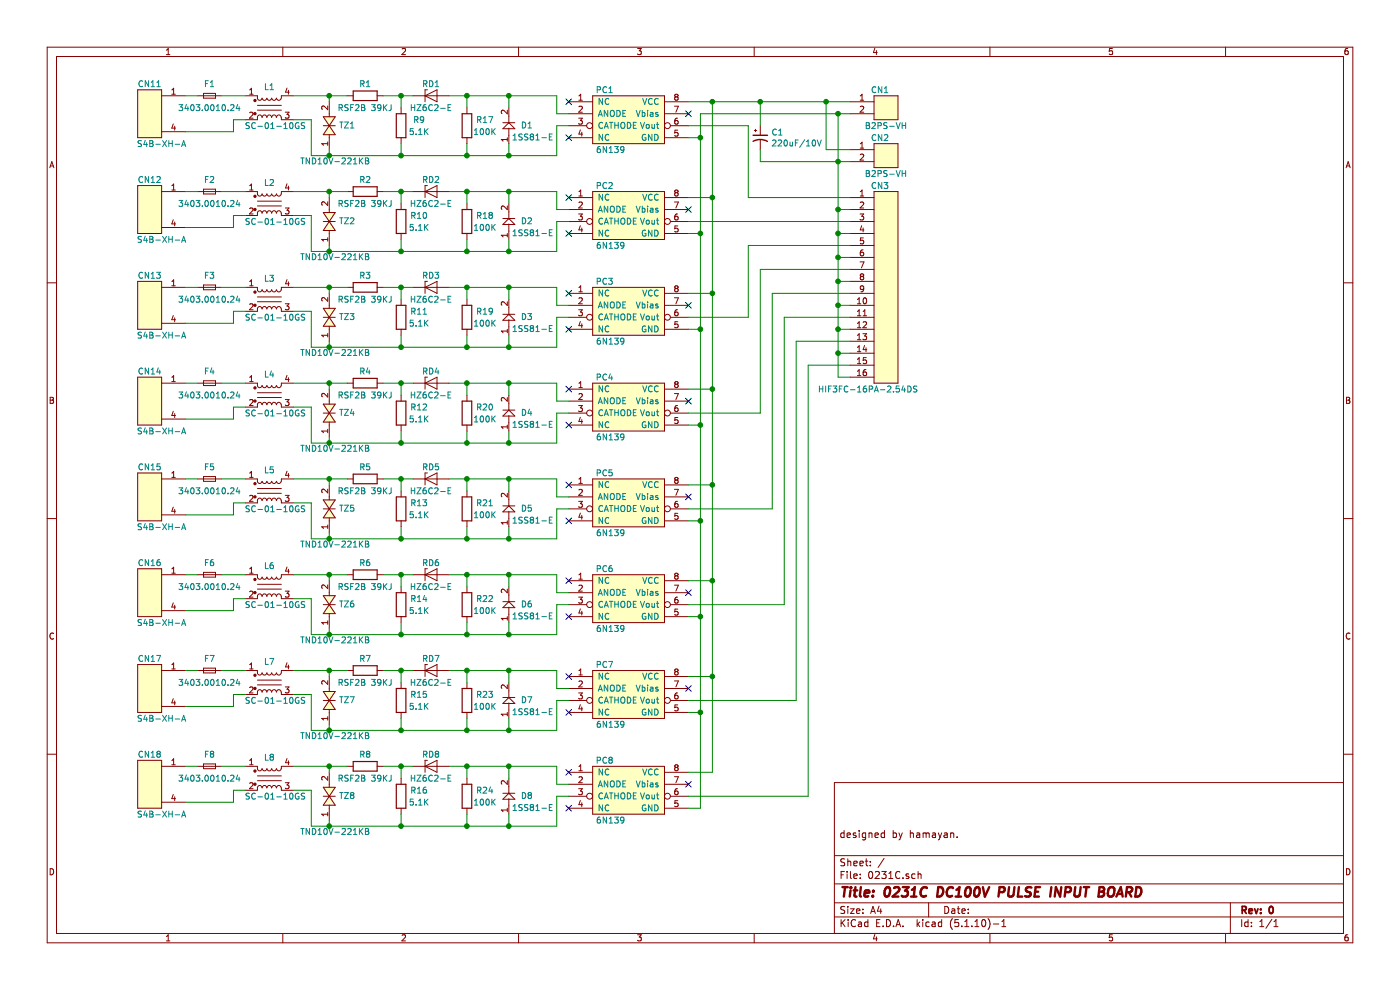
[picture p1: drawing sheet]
EESchema Schematic File Version 4
EELAYER 30 0
EELAYER END
$Descr A4 11693 8268
encoding utf-8
Sheet 1 1
Title "0231C DC100V PULSE INPUT BOARD"
Date ""
Rev "0"
Comp ""
Comment1 "designed by hamayan."
Comment2 ""
Comment3 ""
Comment4 ""
$EndDescr
$Comp
L b4b-xh-a_2kiri:B4B-XH-A_2KIRI CN11
U 1 1
P 1250 950
F 0 "CN11" H 1250 1200 50  0000 C CNN
F 1 "S4B-XH-A" H 1150 700 50  0000 C CNN
F 2 "footprint:cn_S4B-XH-A_KIRI_2-3" H 1250 950 60  0001 C CNN
F 3 "" H 1250 950 60  0001 C CNN
	1    1250 950 
	-1   0    0    -1  
$EndComp
$Comp
L f_fuse_small:Fuse_Small F1
U 1 1
P 1750 800
F 0 "F1" H 1750 900 50  0000 C CNN
F 1 "3403.0010.24" H 1750 700 50  0000 C CNN
F 2 "footprint:f_3403_0010_24" H 1750 800 50  0001 C CNN
F 3 "" H 1750 800 50  0001 C CNN
	1    1750 800 
	1    0    0    -1  
$EndComp
$Comp
L tvs_z2018:Z2018 TZ1
U 1 1
P 2750 1050
F 0 "TZ1" V 2750 900 50  0000 C CNN
F 1 "TND10V-221KB" V 2450 1000 50  0000 C CNN
F 2 "A01myFootPrint:tvs_TND10V-221KB" H 2750 1050 60  0001 C CNN
F 3 "" H 2750 1050 60  0001 C CNN
	1    2750 1050
	0    -1   -1   0   
$EndComp
$Comp
L r_register:R R1
U 1 1
P 3050 800
F 0 "R1" V 2950 800 50  0000 C CNN
F 1 "RSF2B 39KJ" V 3150 800 50  0000 C CNN
F 2 "A01myFootPrint:r_RSF2B" V 2980 800 50  0001 C CNN
F 3 "" H 3050 800 50  0001 C CNN
	1    3050 800 
	0    1    1    0   
$EndComp
$Comp
L r_register:R R9
U 1 1
P 3350 1050
F 0 "R9" H 3500 1100 50  0000 C CNN
F 1 "5.1K" H 3500 1000 50  0000 C CNN
F 2 "A01myFootPrint:R_TH_10R16" V 3280 1050 50  0001 C CNN
F 3 "" H 3350 1050 50  0001 C CNN
	1    3350 1050
	1    0    0    -1  
$EndComp
$Comp
L d_zener:ZMDxx RD1
U 1 1
P 3600 800
F 0 "RD1" H 3600 900 50  0000 C CNN
F 1 "HZ6C2-E" H 3600 700 50  0000 C CNN
F 2 "A01myFootPrint:RD_TH_10R16" H 3600 625 50  0001 C CNN
F 3 "" H 3600 800 50  0001 C CNN
	1    3600 800 
	1    0    0    -1  
$EndComp
$Comp
L r_register:R R17
U 1 1
P 3900 1050
F 0 "R17" H 4050 1100 50  0000 C CNN
F 1 "100K" H 4050 1000 50  0000 C CNN
F 2 "A01myFootPrint:R_TH_10R16" V 3830 1050 50  0001 C CNN
F 3 "" H 3900 1050 50  0001 C CNN
	1    3900 1050
	1    0    0    -1  
$EndComp
$Comp
L d_diode:DIODE D1
U 1 1
P 4250 1050
F 0 "D1" V 4250 900 50  0000 C CNN
F 1 "1SS81-E" V 4150 850 50  0000 C CNN
F 2 "A01myFootPrint:D_TH_10R16" H 4250 1050 60  0001 C CNN
F 3 "" H 4250 1050 60  0001 C CNN
	1    4250 1050
	0    -1   -1   0   
$EndComp
$Comp
L u_SU10V-10010:u_SC-01-10GS L1
U 1 1
P 2250 900
F 0 "L1" H 2250 1075 50  0000 C CNN
F 1 "SC-01-10GS" H 2300 750 50  0000 C CNN
F 2 "A01myFootPrint:l_SC-01-10GS" V 2250 940 50  0001 C CNN
F 3 "" V 2250 940 50  0000 C CNN
	1    2250 900 
	1    0    0    -1  
$EndComp
$Comp
L pc_6n139:pc_6N139 PC1
U 1 1
P 5250 1000
F 0 "PC1" H 5050 1250 50  0000 C CNN
F 1 "6N139" H 5100 750 50  0000 C CNN
F 2 "footprint:ic_DIP-8_W7.62mm" H 5250 1000 60  0001 C CNN
F 3 "" H 5250 1000 60  0001 C CNN
	1    5250 1000
	1    0    0    -1  
$EndComp
NoConn ~ 4750 850 
NoConn ~ 4750 1150
NoConn ~ 5750 950 
$Comp
L cn_hif3fc-16pa-2:HIF3FC-16PA-2.54DSA CN3
U 1 1
P 7400 2400
F 0 "CN3" H 7350 3250 50  0000 C CNN
F 1 "HIF3FC-16PA-2.54DS" H 7250 1550 50  0000 C CNN
F 2 "footprint:cn_HIF3FC-16PA-254DS" H 7400 1150 60  0001 C CNN
F 3 "" H 7400 1150 60  0001 C CNN
	1    7400 2400
	1    0    0    -1  
$EndComp
$Comp
L cn_b2b-xh-a:B2B-XH-A CN1
U 1 1
P 7400 900
F 0 "CN1" H 7350 1050 50  0000 C CNN
F 1 "B2PS-VH" H 7400 750 50  0000 C CNN
F 2 "footprint:cn_B2PS-VH" H 7400 900 60  0001 C CNN
F 3 "" H 7400 900 60  0001 C CNN
	1    7400 900 
	1    0    0    -1  
$EndComp
$Comp
L b4b-xh-a_2kiri:B4B-XH-A_2KIRI CN12
U 1 1
P 1250 1750
F 0 "CN12" H 1250 2000 50  0000 C CNN
F 1 "S4B-XH-A" H 1150 1500 50  0000 C CNN
F 2 "footprint:cn_S4B-XH-A_KIRI_2-3" H 1250 1750 60  0001 C CNN
F 3 "" H 1250 1750 60  0001 C CNN
	1    1250 1750
	-1   0    0    -1  
$EndComp
$Comp
L f_fuse_small:Fuse_Small F2
U 1 1
P 1750 1600
F 0 "F2" H 1750 1700 50  0000 C CNN
F 1 "3403.0010.24" H 1750 1500 50  0000 C CNN
F 2 "footprint:f_3403_0010_24" H 1750 1600 50  0001 C CNN
F 3 "" H 1750 1600 50  0001 C CNN
	1    1750 1600
	1    0    0    -1  
$EndComp
$Comp
L tvs_z2018:Z2018 TZ2
U 1 1
P 2750 1850
F 0 "TZ2" V 2750 1700 50  0000 C CNN
F 1 "TND10V-221KB" V 2450 1800 50  0000 C CNN
F 2 "A01myFootPrint:tvs_TND10V-221KB" H 2750 1850 60  0001 C CNN
F 3 "" H 2750 1850 60  0001 C CNN
	1    2750 1850
	0    -1   -1   0   
$EndComp
$Comp
L r_register:R R2
U 1 1
P 3050 1600
F 0 "R2" V 2950 1600 50  0000 C CNN
F 1 "RSF2B 39KJ" V 3150 1600 50  0000 C CNN
F 2 "A01myFootPrint:r_RSF2B" V 2980 1600 50  0001 C CNN
F 3 "" H 3050 1600 50  0001 C CNN
	1    3050 1600
	0    1    1    0   
$EndComp
$Comp
L r_register:R R10
U 1 1
P 3350 1850
F 0 "R10" H 3500 1900 50  0000 C CNN
F 1 "5.1K" H 3500 1800 50  0000 C CNN
F 2 "A01myFootPrint:R_TH_10R16" V 3280 1850 50  0001 C CNN
F 3 "" H 3350 1850 50  0001 C CNN
	1    3350 1850
	1    0    0    -1  
$EndComp
$Comp
L d_zener:ZMDxx RD2
U 1 1
P 3600 1600
F 0 "RD2" H 3600 1700 50  0000 C CNN
F 1 "HZ6C2-E" H 3600 1500 50  0000 C CNN
F 2 "A01myFootPrint:RD_TH_10R16" H 3600 1425 50  0001 C CNN
F 3 "" H 3600 1600 50  0001 C CNN
	1    3600 1600
	1    0    0    -1  
$EndComp
$Comp
L r_register:R R18
U 1 1
P 3900 1850
F 0 "R18" H 4050 1900 50  0000 C CNN
F 1 "100K" H 4050 1800 50  0000 C CNN
F 2 "A01myFootPrint:R_TH_10R16" V 3830 1850 50  0001 C CNN
F 3 "" H 3900 1850 50  0001 C CNN
	1    3900 1850
	1    0    0    -1  
$EndComp
$Comp
L d_diode:DIODE D2
U 1 1
P 4250 1850
F 0 "D2" V 4250 1700 50  0000 C CNN
F 1 "1SS81-E" V 4150 1650 50  0000 C CNN
F 2 "A01myFootPrint:D_TH_10R16" H 4250 1850 60  0001 C CNN
F 3 "" H 4250 1850 60  0001 C CNN
	1    4250 1850
	0    -1   -1   0   
$EndComp
$Comp
L u_SU10V-10010:u_SC-01-10GS L2
U 1 1
P 2250 1700
F 0 "L2" H 2250 1875 50  0000 C CNN
F 1 "SC-01-10GS" H 2300 1550 50  0000 C CNN
F 2 "A01myFootPrint:l_SC-01-10GS" V 2250 1740 50  0001 C CNN
F 3 "" V 2250 1740 50  0000 C CNN
	1    2250 1700
	1    0    0    -1  
$EndComp
$Comp
L pc_6n139:pc_6N139 PC2
U 1 1
P 5250 1800
F 0 "PC2" H 5050 2050 50  0000 C CNN
F 1 "6N139" H 5100 1550 50  0000 C CNN
F 2 "footprint:ic_DIP-8_W7.62mm" H 5250 1800 60  0001 C CNN
F 3 "" H 5250 1800 60  0001 C CNN
	1    5250 1800
	1    0    0    -1  
$EndComp
NoConn ~ 4750 1650
NoConn ~ 4750 1950
NoConn ~ 5750 1750
$Comp
L b4b-xh-a_2kiri:B4B-XH-A_2KIRI CN13
U 1 1
P 1250 2550
F 0 "CN13" H 1250 2800 50  0000 C CNN
F 1 "S4B-XH-A" H 1150 2300 50  0000 C CNN
F 2 "footprint:cn_S4B-XH-A_KIRI_2-3" H 1250 2550 60  0001 C CNN
F 3 "" H 1250 2550 60  0001 C CNN
	1    1250 2550
	-1   0    0    -1  
$EndComp
$Comp
L f_fuse_small:Fuse_Small F3
U 1 1
P 1750 2400
F 0 "F3" H 1750 2500 50  0000 C CNN
F 1 "3403.0010.24" H 1750 2300 50  0000 C CNN
F 2 "footprint:f_3403_0010_24" H 1750 2400 50  0001 C CNN
F 3 "" H 1750 2400 50  0001 C CNN
	1    1750 2400
	1    0    0    -1  
$EndComp
$Comp
L tvs_z2018:Z2018 TZ3
U 1 1
P 2750 2650
F 0 "TZ3" V 2750 2500 50  0000 C CNN
F 1 "TND10V-221KB" V 2450 2600 50  0000 C CNN
F 2 "A01myFootPrint:tvs_TND10V-221KB" H 2750 2650 60  0001 C CNN
F 3 "" H 2750 2650 60  0001 C CNN
	1    2750 2650
	0    -1   -1   0   
$EndComp
$Comp
L r_register:R R3
U 1 1
P 3050 2400
F 0 "R3" V 2950 2400 50  0000 C CNN
F 1 "RSF2B 39KJ" V 3150 2400 50  0000 C CNN
F 2 "A01myFootPrint:r_RSF2B" V 2980 2400 50  0001 C CNN
F 3 "" H 3050 2400 50  0001 C CNN
	1    3050 2400
	0    1    1    0   
$EndComp
$Comp
L r_register:R R11
U 1 1
P 3350 2650
F 0 "R11" H 3500 2700 50  0000 C CNN
F 1 "5.1K" H 3500 2600 50  0000 C CNN
F 2 "A01myFootPrint:R_TH_10R16" V 3280 2650 50  0001 C CNN
F 3 "" H 3350 2650 50  0001 C CNN
	1    3350 2650
	1    0    0    -1  
$EndComp
$Comp
L d_zener:ZMDxx RD3
U 1 1
P 3600 2400
F 0 "RD3" H 3600 2500 50  0000 C CNN
F 1 "HZ6C2-E" H 3600 2300 50  0000 C CNN
F 2 "A01myFootPrint:RD_TH_10R16" H 3600 2225 50  0001 C CNN
F 3 "" H 3600 2400 50  0001 C CNN
	1    3600 2400
	1    0    0    -1  
$EndComp
$Comp
L r_register:R R19
U 1 1
P 3900 2650
F 0 "R19" H 4050 2700 50  0000 C CNN
F 1 "100K" H 4050 2600 50  0000 C CNN
F 2 "A01myFootPrint:R_TH_10R16" V 3830 2650 50  0001 C CNN
F 3 "" H 3900 2650 50  0001 C CNN
	1    3900 2650
	1    0    0    -1  
$EndComp
$Comp
L d_diode:DIODE D3
U 1 1
P 4250 2650
F 0 "D3" V 4250 2500 50  0000 C CNN
F 1 "1SS81-E" V 4150 2450 50  0000 C CNN
F 2 "A01myFootPrint:D_TH_10R16" H 4250 2650 60  0001 C CNN
F 3 "" H 4250 2650 60  0001 C CNN
	1    4250 2650
	0    -1   -1   0   
$EndComp
$Comp
L u_SU10V-10010:u_SC-01-10GS L3
U 1 1
P 2250 2500
F 0 "L3" H 2250 2675 50  0000 C CNN
F 1 "SC-01-10GS" H 2300 2350 50  0000 C CNN
F 2 "A01myFootPrint:l_SC-01-10GS" V 2250 2540 50  0001 C CNN
F 3 "" V 2250 2540 50  0000 C CNN
	1    2250 2500
	1    0    0    -1  
$EndComp
$Comp
L pc_6n139:pc_6N139 PC3
U 1 1
P 5250 2600
F 0 "PC3" H 5050 2850 50  0000 C CNN
F 1 "6N139" H 5100 2350 50  0000 C CNN
F 2 "footprint:ic_DIP-8_W7.62mm" H 5250 2600 60  0001 C CNN
F 3 "" H 5250 2600 60  0001 C CNN
	1    5250 2600
	1    0    0    -1  
$EndComp
NoConn ~ 4750 2450
NoConn ~ 4750 2750
NoConn ~ 5750 2550
$Comp
L b4b-xh-a_2kiri:B4B-XH-A_2KIRI CN14
U 1 1
P 1250 3350
F 0 "CN14" H 1250 3600 50  0000 C CNN
F 1 "S4B-XH-A" H 1150 3100 50  0000 C CNN
F 2 "footprint:cn_S4B-XH-A_KIRI_2-3" H 1250 3350 60  0001 C CNN
F 3 "" H 1250 3350 60  0001 C CNN
	1    1250 3350
	-1   0    0    -1  
$EndComp
$Comp
L f_fuse_small:Fuse_Small F4
U 1 1
P 1750 3200
F 0 "F4" H 1750 3300 50  0000 C CNN
F 1 "3403.0010.24" H 1750 3100 50  0000 C CNN
F 2 "footprint:f_3403_0010_24" H 1750 3200 50  0001 C CNN
F 3 "" H 1750 3200 50  0001 C CNN
	1    1750 3200
	1    0    0    -1  
$EndComp
$Comp
L tvs_z2018:Z2018 TZ4
U 1 1
P 2750 3450
F 0 "TZ4" V 2750 3300 50  0000 C CNN
F 1 "TND10V-221KB" V 2450 3400 50  0000 C CNN
F 2 "A01myFootPrint:tvs_TND10V-221KB" H 2750 3450 60  0001 C CNN
F 3 "" H 2750 3450 60  0001 C CNN
	1    2750 3450
	0    -1   -1   0   
$EndComp
$Comp
L r_register:R R4
U 1 1
P 3050 3200
F 0 "R4" V 2950 3200 50  0000 C CNN
F 1 "RSF2B 39KJ" V 3150 3200 50  0000 C CNN
F 2 "A01myFootPrint:r_RSF2B" V 2980 3200 50  0001 C CNN
F 3 "" H 3050 3200 50  0001 C CNN
	1    3050 3200
	0    1    1    0   
$EndComp
$Comp
L r_register:R R12
U 1 1
P 3350 3450
F 0 "R12" H 3500 3500 50  0000 C CNN
F 1 "5.1K" H 3500 3400 50  0000 C CNN
F 2 "A01myFootPrint:R_TH_10R16" V 3280 3450 50  0001 C CNN
F 3 "" H 3350 3450 50  0001 C CNN
	1    3350 3450
	1    0    0    -1  
$EndComp
$Comp
L d_zener:ZMDxx RD4
U 1 1
P 3600 3200
F 0 "RD4" H 3600 3300 50  0000 C CNN
F 1 "HZ6C2-E" H 3600 3100 50  0000 C CNN
F 2 "A01myFootPrint:RD_TH_10R16" H 3600 3025 50  0001 C CNN
F 3 "" H 3600 3200 50  0001 C CNN
	1    3600 3200
	1    0    0    -1  
$EndComp
$Comp
L r_register:R R20
U 1 1
P 3900 3450
F 0 "R20" H 4050 3500 50  0000 C CNN
F 1 "100K" H 4050 3400 50  0000 C CNN
F 2 "A01myFootPrint:R_TH_10R16" V 3830 3450 50  0001 C CNN
F 3 "" H 3900 3450 50  0001 C CNN
	1    3900 3450
	1    0    0    -1  
$EndComp
$Comp
L d_diode:DIODE D4
U 1 1
P 4250 3450
F 0 "D4" V 4250 3300 50  0000 C CNN
F 1 "1SS81-E" V 4150 3250 50  0000 C CNN
F 2 "A01myFootPrint:D_TH_10R16" H 4250 3450 60  0001 C CNN
F 3 "" H 4250 3450 60  0001 C CNN
	1    4250 3450
	0    -1   -1   0   
$EndComp
$Comp
L u_SU10V-10010:u_SC-01-10GS L4
U 1 1
P 2250 3300
F 0 "L4" H 2250 3475 50  0000 C CNN
F 1 "SC-01-10GS" H 2300 3150 50  0000 C CNN
F 2 "A01myFootPrint:l_SC-01-10GS" V 2250 3340 50  0001 C CNN
F 3 "" V 2250 3340 50  0000 C CNN
	1    2250 3300
	1    0    0    -1  
$EndComp
$Comp
L pc_6n139:pc_6N139 PC4
U 1 1
P 5250 3400
F 0 "PC4" H 5050 3650 50  0000 C CNN
F 1 "6N139" H 5100 3150 50  0000 C CNN
F 2 "footprint:ic_DIP-8_W7.62mm" H 5250 3400 60  0001 C CNN
F 3 "" H 5250 3400 60  0001 C CNN
	1    5250 3400
	1    0    0    -1  
$EndComp
NoConn ~ 4750 3250
NoConn ~ 4750 3550
NoConn ~ 5750 3350
$Comp
L b4b-xh-a_2kiri:B4B-XH-A_2KIRI CN15
U 1 1
P 1250 4150
F 0 "CN15" H 1250 4400 50  0000 C CNN
F 1 "S4B-XH-A" H 1150 3900 50  0000 C CNN
F 2 "footprint:cn_S4B-XH-A_KIRI_2-3" H 1250 4150 60  0001 C CNN
F 3 "" H 1250 4150 60  0001 C CNN
	1    1250 4150
	-1   0    0    -1  
$EndComp
$Comp
L f_fuse_small:Fuse_Small F5
U 1 1
P 1750 4000
F 0 "F5" H 1750 4100 50  0000 C CNN
F 1 "3403.0010.24" H 1750 3900 50  0000 C CNN
F 2 "footprint:f_3403_0010_24" H 1750 4000 50  0001 C CNN
F 3 "" H 1750 4000 50  0001 C CNN
	1    1750 4000
	1    0    0    -1  
$EndComp
$Comp
L tvs_z2018:Z2018 TZ5
U 1 1
P 2750 4250
F 0 "TZ5" V 2750 4100 50  0000 C CNN
F 1 "TND10V-221KB" V 2450 4200 50  0000 C CNN
F 2 "A01myFootPrint:tvs_TND10V-221KB" H 2750 4250 60  0001 C CNN
F 3 "" H 2750 4250 60  0001 C CNN
	1    2750 4250
	0    -1   -1   0   
$EndComp
$Comp
L r_register:R R5
U 1 1
P 3050 4000
F 0 "R5" V 2950 4000 50  0000 C CNN
F 1 "RSF2B 39KJ" V 3150 4000 50  0000 C CNN
F 2 "A01myFootPrint:r_RSF2B" V 2980 4000 50  0001 C CNN
F 3 "" H 3050 4000 50  0001 C CNN
	1    3050 4000
	0    1    1    0   
$EndComp
$Comp
L r_register:R R13
U 1 1
P 3350 4250
F 0 "R13" H 3500 4300 50  0000 C CNN
F 1 "5.1K" H 3500 4200 50  0000 C CNN
F 2 "A01myFootPrint:R_TH_10R16" V 3280 4250 50  0001 C CNN
F 3 "" H 3350 4250 50  0001 C CNN
	1    3350 4250
	1    0    0    -1  
$EndComp
$Comp
L d_zener:ZMDxx RD5
U 1 1
P 3600 4000
F 0 "RD5" H 3600 4100 50  0000 C CNN
F 1 "HZ6C2-E" H 3600 3900 50  0000 C CNN
F 2 "A01myFootPrint:RD_TH_10R16" H 3600 3825 50  0001 C CNN
F 3 "" H 3600 4000 50  0001 C CNN
	1    3600 4000
	1    0    0    -1  
$EndComp
$Comp
L r_register:R R21
U 1 1
P 3900 4250
F 0 "R21" H 4050 4300 50  0000 C CNN
F 1 "100K" H 4050 4200 50  0000 C CNN
F 2 "A01myFootPrint:R_TH_10R16" V 3830 4250 50  0001 C CNN
F 3 "" H 3900 4250 50  0001 C CNN
	1    3900 4250
	1    0    0    -1  
$EndComp
$Comp
L d_diode:DIODE D5
U 1 1
P 4250 4250
F 0 "D5" V 4250 4100 50  0000 C CNN
F 1 "1SS81-E" V 4150 4050 50  0000 C CNN
F 2 "A01myFootPrint:D_TH_10R16" H 4250 4250 60  0001 C CNN
F 3 "" H 4250 4250 60  0001 C CNN
	1    4250 4250
	0    -1   -1   0   
$EndComp
$Comp
L u_SU10V-10010:u_SC-01-10GS L5
U 1 1
P 2250 4100
F 0 "L5" H 2250 4275 50  0000 C CNN
F 1 "SC-01-10GS" H 2300 3950 50  0000 C CNN
F 2 "A01myFootPrint:l_SC-01-10GS" V 2250 4140 50  0001 C CNN
F 3 "" V 2250 4140 50  0000 C CNN
	1    2250 4100
	1    0    0    -1  
$EndComp
$Comp
L pc_6n139:pc_6N139 PC5
U 1 1
P 5250 4200
F 0 "PC5" H 5050 4450 50  0000 C CNN
F 1 "6N139" H 5100 3950 50  0000 C CNN
F 2 "footprint:ic_DIP-8_W7.62mm" H 5250 4200 60  0001 C CNN
F 3 "" H 5250 4200 60  0001 C CNN
	1    5250 4200
	1    0    0    -1  
$EndComp
NoConn ~ 4750 4050
NoConn ~ 4750 4350
NoConn ~ 5750 4150
$Comp
L b4b-xh-a_2kiri:B4B-XH-A_2KIRI CN16
U 1 1
P 1250 4950
F 0 "CN16" H 1250 5200 50  0000 C CNN
F 1 "S4B-XH-A" H 1150 4700 50  0000 C CNN
F 2 "footprint:cn_S4B-XH-A_KIRI_2-3" H 1250 4950 60  0001 C CNN
F 3 "" H 1250 4950 60  0001 C CNN
	1    1250 4950
	-1   0    0    -1  
$EndComp
$Comp
L f_fuse_small:Fuse_Small F6
U 1 1
P 1750 4800
F 0 "F6" H 1750 4900 50  0000 C CNN
F 1 "3403.0010.24" H 1750 4700 50  0000 C CNN
F 2 "footprint:f_3403_0010_24" H 1750 4800 50  0001 C CNN
F 3 "" H 1750 4800 50  0001 C CNN
	1    1750 4800
	1    0    0    -1  
$EndComp
$Comp
L tvs_z2018:Z2018 TZ6
U 1 1
P 2750 5050
F 0 "TZ6" V 2750 4900 50  0000 C CNN
F 1 "TND10V-221KB" V 2450 5000 50  0000 C CNN
F 2 "A01myFootPrint:tvs_TND10V-221KB" H 2750 5050 60  0001 C CNN
F 3 "" H 2750 5050 60  0001 C CNN
	1    2750 5050
	0    -1   -1   0   
$EndComp
$Comp
L r_register:R R6
U 1 1
P 3050 4800
F 0 "R6" V 2950 4800 50  0000 C CNN
F 1 "RSF2B 39KJ" V 3150 4800 50  0000 C CNN
F 2 "A01myFootPrint:r_RSF2B" V 2980 4800 50  0001 C CNN
F 3 "" H 3050 4800 50  0001 C CNN
	1    3050 4800
	0    1    1    0   
$EndComp
$Comp
L r_register:R R14
U 1 1
P 3350 5050
F 0 "R14" H 3500 5100 50  0000 C CNN
F 1 "5.1K" H 3500 5000 50  0000 C CNN
F 2 "A01myFootPrint:R_TH_10R16" V 3280 5050 50  0001 C CNN
F 3 "" H 3350 5050 50  0001 C CNN
	1    3350 5050
	1    0    0    -1  
$EndComp
$Comp
L d_zener:ZMDxx RD6
U 1 1
P 3600 4800
F 0 "RD6" H 3600 4900 50  0000 C CNN
F 1 "HZ6C2-E" H 3600 4700 50  0000 C CNN
F 2 "A01myFootPrint:RD_TH_10R16" H 3600 4625 50  0001 C CNN
F 3 "" H 3600 4800 50  0001 C CNN
	1    3600 4800
	1    0    0    -1  
$EndComp
$Comp
L r_register:R R22
U 1 1
P 3900 5050
F 0 "R22" H 4050 5100 50  0000 C CNN
F 1 "100K" H 4050 5000 50  0000 C CNN
F 2 "A01myFootPrint:R_TH_10R16" V 3830 5050 50  0001 C CNN
F 3 "" H 3900 5050 50  0001 C CNN
	1    3900 5050
	1    0    0    -1  
$EndComp
$Comp
L d_diode:DIODE D6
U 1 1
P 4250 5050
F 0 "D6" V 4250 4900 50  0000 C CNN
F 1 "1SS81-E" V 4150 4850 50  0000 C CNN
F 2 "A01myFootPrint:D_TH_10R16" H 4250 5050 60  0001 C CNN
F 3 "" H 4250 5050 60  0001 C CNN
	1    4250 5050
	0    -1   -1   0   
$EndComp
$Comp
L u_SU10V-10010:u_SC-01-10GS L6
U 1 1
P 2250 4900
F 0 "L6" H 2250 5075 50  0000 C CNN
F 1 "SC-01-10GS" H 2300 4750 50  0000 C CNN
F 2 "A01myFootPrint:l_SC-01-10GS" V 2250 4940 50  0001 C CNN
F 3 "" V 2250 4940 50  0000 C CNN
	1    2250 4900
	1    0    0    -1  
$EndComp
$Comp
L pc_6n139:pc_6N139 PC6
U 1 1
P 5250 5000
F 0 "PC6" H 5050 5250 50  0000 C CNN
F 1 "6N139" H 5100 4750 50  0000 C CNN
F 2 "footprint:ic_DIP-8_W7.62mm" H 5250 5000 60  0001 C CNN
F 3 "" H 5250 5000 60  0001 C CNN
	1    5250 5000
	1    0    0    -1  
$EndComp
NoConn ~ 4750 4850
NoConn ~ 4750 5150
NoConn ~ 5750 4950
$Comp
L b4b-xh-a_2kiri:B4B-XH-A_2KIRI CN17
U 1 1
P 1250 5750
F 0 "CN17" H 1250 6000 50  0000 C CNN
F 1 "S4B-XH-A" H 1150 5500 50  0000 C CNN
F 2 "footprint:cn_S4B-XH-A_KIRI_2-3" H 1250 5750 60  0001 C CNN
F 3 "" H 1250 5750 60  0001 C CNN
	1    1250 5750
	-1   0    0    -1  
$EndComp
$Comp
L f_fuse_small:Fuse_Small F7
U 1 1
P 1750 5600
F 0 "F7" H 1750 5700 50  0000 C CNN
F 1 "3403.0010.24" H 1750 5500 50  0000 C CNN
F 2 "footprint:f_3403_0010_24" H 1750 5600 50  0001 C CNN
F 3 "" H 1750 5600 50  0001 C CNN
	1    1750 5600
	1    0    0    -1  
$EndComp
$Comp
L tvs_z2018:Z2018 TZ7
U 1 1
P 2750 5850
F 0 "TZ7" V 2750 5700 50  0000 C CNN
F 1 "TND10V-221KB" V 2450 5800 50  0000 C CNN
F 2 "A01myFootPrint:tvs_TND10V-221KB" H 2750 5850 60  0001 C CNN
F 3 "" H 2750 5850 60  0001 C CNN
	1    2750 5850
	0    -1   -1   0   
$EndComp
$Comp
L r_register:R R7
U 1 1
P 3050 5600
F 0 "R7" V 2950 5600 50  0000 C CNN
F 1 "RSF2B 39KJ" V 3150 5600 50  0000 C CNN
F 2 "A01myFootPrint:r_RSF2B" V 2980 5600 50  0001 C CNN
F 3 "" H 3050 5600 50  0001 C CNN
	1    3050 5600
	0    1    1    0   
$EndComp
$Comp
L r_register:R R15
U 1 1
P 3350 5850
F 0 "R15" H 3500 5900 50  0000 C CNN
F 1 "5.1K" H 3500 5800 50  0000 C CNN
F 2 "A01myFootPrint:R_TH_10R16" V 3280 5850 50  0001 C CNN
F 3 "" H 3350 5850 50  0001 C CNN
	1    3350 5850
	1    0    0    -1  
$EndComp
$Comp
L d_zener:ZMDxx RD7
U 1 1
P 3600 5600
F 0 "RD7" H 3600 5700 50  0000 C CNN
F 1 "HZ6C2-E" H 3600 5500 50  0000 C CNN
F 2 "A01myFootPrint:RD_TH_10R16" H 3600 5425 50  0001 C CNN
F 3 "" H 3600 5600 50  0001 C CNN
	1    3600 5600
	1    0    0    -1  
$EndComp
$Comp
L r_register:R R23
U 1 1
P 3900 5850
F 0 "R23" H 4050 5900 50  0000 C CNN
F 1 "100K" H 4050 5800 50  0000 C CNN
F 2 "A01myFootPrint:R_TH_10R16" V 3830 5850 50  0001 C CNN
F 3 "" H 3900 5850 50  0001 C CNN
	1    3900 5850
	1    0    0    -1  
$EndComp
$Comp
L d_diode:DIODE D7
U 1 1
P 4250 5850
F 0 "D7" V 4250 5700 50  0000 C CNN
F 1 "1SS81-E" V 4150 5650 50  0000 C CNN
F 2 "A01myFootPrint:D_TH_10R16" H 4250 5850 60  0001 C CNN
F 3 "" H 4250 5850 60  0001 C CNN
	1    4250 5850
	0    -1   -1   0   
$EndComp
$Comp
L u_SU10V-10010:u_SC-01-10GS L7
U 1 1
P 2250 5700
F 0 "L7" H 2250 5875 50  0000 C CNN
F 1 "SC-01-10GS" H 2300 5550 50  0000 C CNN
F 2 "A01myFootPrint:l_SC-01-10GS" V 2250 5740 50  0001 C CNN
F 3 "" V 2250 5740 50  0000 C CNN
	1    2250 5700
	1    0    0    -1  
$EndComp
$Comp
L pc_6n139:pc_6N139 PC7
U 1 1
P 5250 5800
F 0 "PC7" H 5050 6050 50  0000 C CNN
F 1 "6N139" H 5100 5550 50  0000 C CNN
F 2 "footprint:ic_DIP-8_W7.62mm" H 5250 5800 60  0001 C CNN
F 3 "" H 5250 5800 60  0001 C CNN
	1    5250 5800
	1    0    0    -1  
$EndComp
NoConn ~ 4750 5650
NoConn ~ 4750 5950
NoConn ~ 5750 5750
$Comp
L b4b-xh-a_2kiri:B4B-XH-A_2KIRI CN18
U 1 1
P 1250 6550
F 0 "CN18" H 1250 6800 50  0000 C CNN
F 1 "S4B-XH-A" H 1150 6300 50  0000 C CNN
F 2 "footprint:cn_S4B-XH-A_KIRI_2-3" H 1250 6550 60  0001 C CNN
F 3 "" H 1250 6550 60  0001 C CNN
	1    1250 6550
	-1   0    0    -1  
$EndComp
$Comp
L f_fuse_small:Fuse_Small F8
U 1 1
P 1750 6400
F 0 "F8" H 1750 6500 50  0000 C CNN
F 1 "3403.0010.24" H 1750 6300 50  0000 C CNN
F 2 "footprint:f_3403_0010_24" H 1750 6400 50  0001 C CNN
F 3 "" H 1750 6400 50  0001 C CNN
	1    1750 6400
	1    0    0    -1  
$EndComp
$Comp
L tvs_z2018:Z2018 TZ8
U 1 1
P 2750 6650
F 0 "TZ8" V 2750 6500 50  0000 C CNN
F 1 "TND10V-221KB" V 2450 6600 50  0000 C CNN
F 2 "A01myFootPrint:tvs_TND10V-221KB" H 2750 6650 60  0001 C CNN
F 3 "" H 2750 6650 60  0001 C CNN
	1    2750 6650
	0    -1   -1   0   
$EndComp
$Comp
L r_register:R R8
U 1 1
P 3050 6400
F 0 "R8" V 2950 6400 50  0000 C CNN
F 1 "RSF2B 39KJ" V 3150 6400 50  0000 C CNN
F 2 "A01myFootPrint:r_RSF2B" V 2980 6400 50  0001 C CNN
F 3 "" H 3050 6400 50  0001 C CNN
	1    3050 6400
	0    1    1    0   
$EndComp
$Comp
L r_register:R R16
U 1 1
P 3350 6650
F 0 "R16" H 3500 6700 50  0000 C CNN
F 1 "5.1K" H 3500 6600 50  0000 C CNN
F 2 "A01myFootPrint:R_TH_10R16" V 3280 6650 50  0001 C CNN
F 3 "" H 3350 6650 50  0001 C CNN
	1    3350 6650
	1    0    0    -1  
$EndComp
$Comp
L d_zener:ZMDxx RD8
U 1 1
P 3600 6400
F 0 "RD8" H 3600 6500 50  0000 C CNN
F 1 "HZ6C2-E" H 3600 6300 50  0000 C CNN
F 2 "A01myFootPrint:RD_TH_10R16" H 3600 6225 50  0001 C CNN
F 3 "" H 3600 6400 50  0001 C CNN
	1    3600 6400
	1    0    0    -1  
$EndComp
$Comp
L r_register:R R24
U 1 1
P 3900 6650
F 0 "R24" H 4050 6700 50  0000 C CNN
F 1 "100K" H 4050 6600 50  0000 C CNN
F 2 "A01myFootPrint:R_TH_10R16" V 3830 6650 50  0001 C CNN
F 3 "" H 3900 6650 50  0001 C CNN
	1    3900 6650
	1    0    0    -1  
$EndComp
$Comp
L d_diode:DIODE D8
U 1 1
P 4250 6650
F 0 "D8" V 4250 6500 50  0000 C CNN
F 1 "1SS81-E" V 4150 6450 50  0000 C CNN
F 2 "A01myFootPrint:D_TH_10R16" H 4250 6650 60  0001 C CNN
F 3 "" H 4250 6650 60  0001 C CNN
	1    4250 6650
	0    -1   -1   0   
$EndComp
$Comp
L u_SU10V-10010:u_SC-01-10GS L8
U 1 1
P 2250 6500
F 0 "L8" H 2250 6675 50  0000 C CNN
F 1 "SC-01-10GS" H 2300 6350 50  0000 C CNN
F 2 "A01myFootPrint:l_SC-01-10GS" V 2250 6540 50  0001 C CNN
F 3 "" V 2250 6540 50  0000 C CNN
	1    2250 6500
	1    0    0    -1  
$EndComp
$Comp
L pc_6n139:pc_6N139 PC8
U 1 1
P 5250 6600
F 0 "PC8" H 5050 6850 50  0000 C CNN
F 1 "6N139" H 5100 6350 50  0000 C CNN
F 2 "footprint:ic_DIP-8_W7.62mm" H 5250 6600 60  0001 C CNN
F 3 "" H 5250 6600 60  0001 C CNN
	1    5250 6600
	1    0    0    -1  
$EndComp
NoConn ~ 4750 6450
NoConn ~ 4750 6750
NoConn ~ 5750 6550
Wire Wire Line
	1650 800  1550 800 
Wire Wire Line
	1550 1100 1950 1100
Wire Wire Line
	2050 800  1850 800 
Wire Wire Line
	2050 1000 1950 1000
Wire Wire Line
	1950 1000 1950 1100
Wire Wire Line
	2750 850  2750 800 
Wire Wire Line
	2450 800  2750 800 
Wire Wire Line
	2450 1000 2600 1000
Wire Wire Line
	2600 1000 2600 1300
Wire Wire Line
	2600 1300 2750 1300
Wire Wire Line
	2750 1300 2750 1250
Connection ~ 2750 800 
Wire Wire Line
	3350 900  3350 800 
Wire Wire Line
	3200 800  3350 800 
Connection ~ 3350 800 
Wire Wire Line
	3350 1300 3350 1200
Connection ~ 2750 1300
Wire Wire Line
	3900 900  3900 800 
Wire Wire Line
	3750 800  3900 800 
Wire Wire Line
	4250 800  4250 900 
Connection ~ 3900 800 
Wire Wire Line
	3900 1300 3900 1200
Connection ~ 3350 1300
Wire Wire Line
	4250 1300 4250 1200
Connection ~ 3900 1300
Wire Wire Line
	4750 950  4650 950 
Wire Wire Line
	4650 950  4650 800 
Connection ~ 4250 800 
Wire Wire Line
	4750 1050 4650 1050
Wire Wire Line
	4650 1050 4650 1300
Connection ~ 4250 1300
Wire Wire Line
	1650 1600 1550 1600
Wire Wire Line
	1550 1900 1950 1900
Wire Wire Line
	2050 1600 1850 1600
Wire Wire Line
	2050 1800 1950 1800
Wire Wire Line
	1950 1800 1950 1900
Wire Wire Line
	2750 1650 2750 1600
Wire Wire Line
	2450 1600 2750 1600
Wire Wire Line
	2450 1800 2600 1800
Wire Wire Line
	2600 1800 2600 2100
Wire Wire Line
	2600 2100 2750 2100
Wire Wire Line
	2750 2100 2750 2050
Connection ~ 2750 1600
Wire Wire Line
	3350 1700 3350 1600
Wire Wire Line
	3200 1600 3350 1600
Connection ~ 3350 1600
Wire Wire Line
	3350 2100 3350 2000
Connection ~ 2750 2100
Wire Wire Line
	3900 1700 3900 1600
Wire Wire Line
	3750 1600 3900 1600
Wire Wire Line
	4250 1600 4250 1700
Connection ~ 3900 1600
Wire Wire Line
	3900 2100 3900 2000
Connection ~ 3350 2100
Wire Wire Line
	4250 2100 4250 2000
Connection ~ 3900 2100
Wire Wire Line
	4750 1750 4650 1750
Wire Wire Line
	4650 1750 4650 1600
Connection ~ 4250 1600
Wire Wire Line
	4750 1850 4650 1850
Wire Wire Line
	4650 1850 4650 2100
Connection ~ 4250 2100
Wire Wire Line
	1650 2400 1550 2400
Wire Wire Line
	1550 2700 1950 2700
Wire Wire Line
	2050 2400 1850 2400
Wire Wire Line
	2050 2600 1950 2600
Wire Wire Line
	1950 2600 1950 2700
Wire Wire Line
	2750 2450 2750 2400
Wire Wire Line
	2450 2400 2750 2400
Wire Wire Line
	2450 2600 2600 2600
Wire Wire Line
	2600 2600 2600 2900
Wire Wire Line
	2600 2900 2750 2900
Wire Wire Line
	2750 2900 2750 2850
Connection ~ 2750 2400
Wire Wire Line
	3350 2500 3350 2400
Wire Wire Line
	3200 2400 3350 2400
Connection ~ 3350 2400
Wire Wire Line
	3350 2900 3350 2800
Connection ~ 2750 2900
Wire Wire Line
	3900 2500 3900 2400
Wire Wire Line
	3750 2400 3900 2400
Wire Wire Line
	4250 2400 4250 2500
Connection ~ 3900 2400
Wire Wire Line
	3900 2900 3900 2800
Connection ~ 3350 2900
Wire Wire Line
	4250 2900 4250 2800
Connection ~ 3900 2900
Wire Wire Line
	4750 2550 4650 2550
Wire Wire Line
	4650 2550 4650 2400
Connection ~ 4250 2400
Wire Wire Line
	4750 2650 4650 2650
Wire Wire Line
	4650 2650 4650 2900
Connection ~ 4250 2900
Wire Wire Line
	1650 3200 1550 3200
Wire Wire Line
	1550 3500 1950 3500
Wire Wire Line
	2050 3200 1850 3200
Wire Wire Line
	2050 3400 1950 3400
Wire Wire Line
	1950 3400 1950 3500
Wire Wire Line
	2750 3250 2750 3200
Wire Wire Line
	2450 3200 2750 3200
Wire Wire Line
	2450 3400 2600 3400
Wire Wire Line
	2600 3400 2600 3700
Wire Wire Line
	2600 3700 2750 3700
Wire Wire Line
	2750 3700 2750 3650
Connection ~ 2750 3200
Wire Wire Line
	3350 3300 3350 3200
Wire Wire Line
	3200 3200 3350 3200
Connection ~ 3350 3200
Wire Wire Line
	3350 3700 3350 3600
Connection ~ 2750 3700
Wire Wire Line
	3900 3300 3900 3200
Wire Wire Line
	3750 3200 3900 3200
Wire Wire Line
	4250 3200 4250 3300
Connection ~ 3900 3200
Wire Wire Line
	3900 3700 3900 3600
Connection ~ 3350 3700
Wire Wire Line
	4250 3700 4250 3600
Connection ~ 3900 3700
Wire Wire Line
	4750 3350 4650 3350
Wire Wire Line
	4650 3350 4650 3200
Connection ~ 4250 3200
Wire Wire Line
	4750 3450 4650 3450
Wire Wire Line
	4650 3450 4650 3700
Connection ~ 4250 3700
Wire Wire Line
	1650 4000 1550 4000
Wire Wire Line
	1550 4300 1950 4300
Wire Wire Line
	2050 4000 1850 4000
Wire Wire Line
	2050 4200 1950 4200
Wire Wire Line
	1950 4200 1950 4300
Wire Wire Line
	2750 4050 2750 4000
Wire Wire Line
	2450 4000 2750 4000
Wire Wire Line
	2450 4200 2600 4200
Wire Wire Line
	2600 4200 2600 4500
Wire Wire Line
	2600 4500 2750 4500
Wire Wire Line
	2750 4500 2750 4450
Connection ~ 2750 4000
Wire Wire Line
	3350 4100 3350 4000
Wire Wire Line
	3200 4000 3350 4000
Connection ~ 3350 4000
Wire Wire Line
	3350 4500 3350 4400
Connection ~ 2750 4500
Wire Wire Line
	3900 4100 3900 4000
Wire Wire Line
	3750 4000 3900 4000
Wire Wire Line
	4250 4000 4250 4100
Connection ~ 3900 4000
Wire Wire Line
	3900 4500 3900 4400
Connection ~ 3350 4500
Wire Wire Line
	4250 4500 4250 4400
Connection ~ 3900 4500
Wire Wire Line
	4750 4150 4650 4150
Wire Wire Line
	4650 4150 4650 4000
Connection ~ 4250 4000
Wire Wire Line
	4750 4250 4650 4250
Wire Wire Line
	4650 4250 4650 4500
Connection ~ 4250 4500
Wire Wire Line
	1650 4800 1550 4800
Wire Wire Line
	1550 5100 1950 5100
Wire Wire Line
	2050 4800 1850 4800
Wire Wire Line
	2050 5000 1950 5000
Wire Wire Line
	1950 5000 1950 5100
Wire Wire Line
	2750 4850 2750 4800
Wire Wire Line
	2450 4800 2750 4800
Wire Wire Line
	2450 5000 2600 5000
Wire Wire Line
	2600 5000 2600 5300
Wire Wire Line
	2600 5300 2750 5300
Wire Wire Line
	2750 5300 2750 5250
Connection ~ 2750 4800
Wire Wire Line
	3350 4900 3350 4800
Wire Wire Line
	3200 4800 3350 4800
Connection ~ 3350 4800
Wire Wire Line
	3350 5300 3350 5200
Connection ~ 2750 5300
Wire Wire Line
	3900 4900 3900 4800
Wire Wire Line
	3750 4800 3900 4800
Wire Wire Line
	4250 4800 4250 4900
Connection ~ 3900 4800
Wire Wire Line
	3900 5300 3900 5200
Connection ~ 3350 5300
Wire Wire Line
	4250 5300 4250 5200
Connection ~ 3900 5300
Wire Wire Line
	4750 4950 4650 4950
Wire Wire Line
	4650 4950 4650 4800
Connection ~ 4250 4800
Wire Wire Line
	4750 5050 4650 5050
Wire Wire Line
	4650 5050 4650 5300
Connection ~ 4250 5300
Wire Wire Line
	1650 5600 1550 5600
Wire Wire Line
	1550 5900 1950 5900
Wire Wire Line
	2050 5600 1850 5600
Wire Wire Line
	2050 5800 1950 5800
Wire Wire Line
	1950 5800 1950 5900
Wire Wire Line
	2750 5650 2750 5600
Wire Wire Line
	2450 5600 2750 5600
Wire Wire Line
	2450 5800 2600 5800
Wire Wire Line
	2600 5800 2600 6100
Wire Wire Line
	2600 6100 2750 6100
Wire Wire Line
	2750 6100 2750 6050
Connection ~ 2750 5600
Wire Wire Line
	3350 5700 3350 5600
Wire Wire Line
	3200 5600 3350 5600
Connection ~ 3350 5600
Wire Wire Line
	3350 6100 3350 6000
Connection ~ 2750 6100
Wire Wire Line
	3900 5700 3900 5600
Wire Wire Line
	3750 5600 3900 5600
Wire Wire Line
	4250 5600 4250 5700
Connection ~ 3900 5600
Wire Wire Line
	3900 6100 3900 6000
Connection ~ 3350 6100
Wire Wire Line
	4250 6100 4250 6000
Connection ~ 3900 6100
Wire Wire Line
	4750 5750 4650 5750
Wire Wire Line
	4650 5750 4650 5600
Connection ~ 4250 5600
Wire Wire Line
	4750 5850 4650 5850
Wire Wire Line
	4650 5850 4650 6100
Connection ~ 4250 6100
Wire Wire Line
	1650 6400 1550 6400
Wire Wire Line
	1550 6700 1950 6700
Wire Wire Line
	2050 6400 1850 6400
Wire Wire Line
	2050 6600 1950 6600
Wire Wire Line
	1950 6600 1950 6700
Wire Wire Line
	2750 6450 2750 6400
Wire Wire Line
	2450 6400 2750 6400
Wire Wire Line
	2450 6600 2600 6600
Wire Wire Line
	2600 6600 2600 6900
Wire Wire Line
	2600 6900 2750 6900
Wire Wire Line
	2750 6900 2750 6850
Connection ~ 2750 6400
Wire Wire Line
	3350 6500 3350 6400
Wire Wire Line
	3200 6400 3350 6400
Connection ~ 3350 6400
Wire Wire Line
	3350 6900 3350 6800
Connection ~ 2750 6900
Wire Wire Line
	3900 6500 3900 6400
Wire Wire Line
	3750 6400 3900 6400
Wire Wire Line
	4250 6400 4250 6500
Connection ~ 3900 6400
Wire Wire Line
	3900 6900 3900 6800
Connection ~ 3350 6900
Wire Wire Line
	4250 6900 4250 6800
Connection ~ 3900 6900
Wire Wire Line
	4750 6550 4650 6550
Wire Wire Line
	4650 6550 4650 6400
Connection ~ 4250 6400
Wire Wire Line
	4750 6650 4650 6650
Wire Wire Line
	4650 6650 4650 6900
Connection ~ 4250 6900
Wire Wire Line
	5750 1150 5850 1150
Wire Wire Line
	5850 950  5850 1150
Wire Wire Line
	5850 1950 5750 1950
Wire Wire Line
	5850 2750 5750 2750
Connection ~ 5850 1950
Wire Wire Line
	5850 3550 5750 3550
Connection ~ 5850 2750
Wire Wire Line
	5850 4350 5750 4350
Connection ~ 5850 3550
Wire Wire Line
	5850 5150 5750 5150
Connection ~ 5850 4350
Wire Wire Line
	5850 5950 5750 5950
Connection ~ 5850 5150
Wire Wire Line
	5850 6750 5750 6750
Connection ~ 5850 5950
Wire Wire Line
	5750 850  5950 850 
Wire Wire Line
	5950 850  5950 1650
Wire Wire Line
	5950 1650 5750 1650
Wire Wire Line
	5950 2450 5750 2450
Connection ~ 5950 1650
Wire Wire Line
	5950 3250 5750 3250
Connection ~ 5950 2450
Wire Wire Line
	5950 4050 5750 4050
Connection ~ 5950 3250
Wire Wire Line
	5950 4850 5750 4850
Connection ~ 5950 4050
Wire Wire Line
	5950 5650 5750 5650
Connection ~ 5950 4850
Wire Wire Line
	5950 6450 5750 6450
Connection ~ 5950 5650
Wire Wire Line
	5750 1050 6250 1050
Wire Wire Line
	6250 1050 6250 1650
Wire Wire Line
	6250 1650 7100 1650
Wire Wire Line
	5750 2650 6250 2650
Wire Wire Line
	6250 2650 6250 2050
Wire Wire Line
	6250 2050 7100 2050
Wire Wire Line
	5750 3450 6350 3450
Wire Wire Line
	6350 3450 6350 2250
Wire Wire Line
	6350 2250 7100 2250
Wire Wire Line
	5750 4250 6450 4250
Wire Wire Line
	6450 4250 6450 2450
Wire Wire Line
	6450 2450 7100 2450
Wire Wire Line
	5750 5050 6550 5050
Wire Wire Line
	6550 5050 6550 2650
Wire Wire Line
	6550 2650 7100 2650
Wire Wire Line
	5750 5850 6650 5850
Wire Wire Line
	6650 5850 6650 2850
Wire Wire Line
	6650 2850 7100 2850
Wire Wire Line
	5750 6650 6750 6650
Wire Wire Line
	6750 6650 6750 3050
Wire Wire Line
	6750 3050 7100 3050
$Comp
L cn_b2b-xh-a:B2B-XH-A CN2
U 1 1
P 7400 1300
F 0 "CN2" H 7350 1450 50  0000 C CNN
F 1 "B2PS-VH" H 7400 1150 50  0000 C CNN
F 2 "footprint:cn_B2PS-VH" H 7400 1300 60  0001 C CNN
F 3 "" H 7400 1300 60  0001 C CNN
	1    7400 1300
	1    0    0    -1  
$EndComp
Wire Wire Line
	7000 950  7000 1350
Wire Wire Line
	5850 950  7000 950 
Connection ~ 5950 850 
Connection ~ 5850 1150
Connection ~ 7000 950 
Wire Wire Line
	7100 3150 7000 3150
Wire Wire Line
	7100 2950 7000 2950
Connection ~ 7000 2950
Wire Wire Line
	7100 2750 7000 2750
Connection ~ 7000 2750
Wire Wire Line
	7100 2550 7000 2550
Connection ~ 7000 2550
Wire Wire Line
	7100 2350 7000 2350
Connection ~ 7000 2350
Wire Wire Line
	7100 2150 7000 2150
Connection ~ 7000 2150
Wire Wire Line
	7100 1950 7000 1950
Connection ~ 7000 1950
Wire Wire Line
	7100 1750 7000 1750
Connection ~ 7000 1750
Wire Wire Line
	2750 800  2900 800 
Wire Wire Line
	3350 800  3450 800 
Wire Wire Line
	2750 1300 3350 1300
Wire Wire Line
	3900 800  4250 800 
Wire Wire Line
	3350 1300 3900 1300
Wire Wire Line
	3900 1300 4250 1300
Wire Wire Line
	4250 800  4650 800 
Wire Wire Line
	4250 1300 4650 1300
Wire Wire Line
	2750 1600 2900 1600
Wire Wire Line
	3350 1600 3450 1600
Wire Wire Line
	2750 2100 3350 2100
Wire Wire Line
	3900 1600 4250 1600
Wire Wire Line
	3350 2100 3900 2100
Wire Wire Line
	3900 2100 4250 2100
Wire Wire Line
	4250 1600 4650 1600
Wire Wire Line
	4250 2100 4650 2100
Wire Wire Line
	2750 2400 2900 2400
Wire Wire Line
	3350 2400 3450 2400
Wire Wire Line
	2750 2900 3350 2900
Wire Wire Line
	3900 2400 4250 2400
Wire Wire Line
	3350 2900 3900 2900
Wire Wire Line
	3900 2900 4250 2900
Wire Wire Line
	4250 2400 4650 2400
Wire Wire Line
	4250 2900 4650 2900
Wire Wire Line
	2750 3200 2900 3200
Wire Wire Line
	3350 3200 3450 3200
Wire Wire Line
	2750 3700 3350 3700
Wire Wire Line
	3900 3200 4250 3200
Wire Wire Line
	3350 3700 3900 3700
Wire Wire Line
	3900 3700 4250 3700
Wire Wire Line
	4250 3200 4650 3200
Wire Wire Line
	4250 3700 4650 3700
Wire Wire Line
	2750 4000 2900 4000
Wire Wire Line
	3350 4000 3450 4000
Wire Wire Line
	2750 4500 3350 4500
Wire Wire Line
	3900 4000 4250 4000
Wire Wire Line
	3350 4500 3900 4500
Wire Wire Line
	3900 4500 4250 4500
Wire Wire Line
	4250 4000 4650 4000
Wire Wire Line
	4250 4500 4650 4500
Wire Wire Line
	2750 4800 2900 4800
Wire Wire Line
	3350 4800 3450 4800
Wire Wire Line
	2750 5300 3350 5300
Wire Wire Line
	3900 4800 4250 4800
Wire Wire Line
	3350 5300 3900 5300
Wire Wire Line
	3900 5300 4250 5300
Wire Wire Line
	4250 4800 4650 4800
Wire Wire Line
	4250 5300 4650 5300
Wire Wire Line
	2750 5600 2900 5600
Wire Wire Line
	3350 5600 3450 5600
Wire Wire Line
	2750 6100 3350 6100
Wire Wire Line
	3900 5600 4250 5600
Wire Wire Line
	3350 6100 3900 6100
Wire Wire Line
	3900 6100 4250 6100
Wire Wire Line
	4250 5600 4650 5600
Wire Wire Line
	4250 6100 4650 6100
Wire Wire Line
	2750 6400 2900 6400
Wire Wire Line
	3350 6400 3450 6400
Wire Wire Line
	2750 6900 3350 6900
Wire Wire Line
	3900 6400 4250 6400
Wire Wire Line
	3350 6900 3900 6900
Wire Wire Line
	3900 6900 4250 6900
Wire Wire Line
	4250 6400 4650 6400
Wire Wire Line
	4250 6900 4650 6900
Wire Wire Line
	5850 1950 5850 2750
Wire Wire Line
	5850 2750 5850 3550
Wire Wire Line
	5850 3550 5850 4350
Wire Wire Line
	5850 4350 5850 5150
Wire Wire Line
	5850 5150 5850 5950
Wire Wire Line
	5850 5950 5850 6750
Wire Wire Line
	5950 1650 5950 2450
Wire Wire Line
	5950 2450 5950 3250
Wire Wire Line
	5950 3250 5950 4050
Wire Wire Line
	5950 4050 5950 4850
Wire Wire Line
	5950 4850 5950 5650
Wire Wire Line
	5950 5650 5950 6450
Wire Wire Line
	5850 1150 5850 1950
Wire Wire Line
	7000 950  7100 950 
Wire Wire Line
	7000 2950 7000 3150
Wire Wire Line
	7000 2750 7000 2950
Wire Wire Line
	7000 2550 7000 2750
Wire Wire Line
	7000 2350 7000 2550
Wire Wire Line
	7000 2150 7000 2350
Wire Wire Line
	7000 1950 7000 2150
Wire Wire Line
	7000 1750 7000 1950
Wire Wire Line
	5950 850  6350 850 
Wire Wire Line
	5750 1850 7100 1850
Wire Wire Line
	7100 1250 6900 1250
Wire Wire Line
	6900 1250 6900 850 
Connection ~ 6900 850 
Wire Wire Line
	6900 850  7100 850 
Wire Wire Line
	7100 1350 7000 1350
Connection ~ 7000 1350
Wire Wire Line
	7000 1350 7000 1750
$Comp
L capacitor:CP1_Small C1
U 1 1
P 6350 1150
F 0 "C1" H 6441 1196 50  0000 L CNN
F 1 "220uF/10V" H 6441 1105 50  0000 L CNN
F 2 "footprint:CP_Radial_D8.00mm_P2.50mm" H 6350 1150 50  0001 C CNN
F 3 "" H 6350 1150 50  0001 C CNN
	1    6350 1150
	1    0    0    -1  
$EndComp
Wire Wire Line
	6350 1050 6350 850 
Connection ~ 6350 850 
Wire Wire Line
	6350 850  6900 850 
Wire Wire Line
	7000 1350 6350 1350
Wire Wire Line
	6350 1350 6350 1250
$EndSCHEMATC
